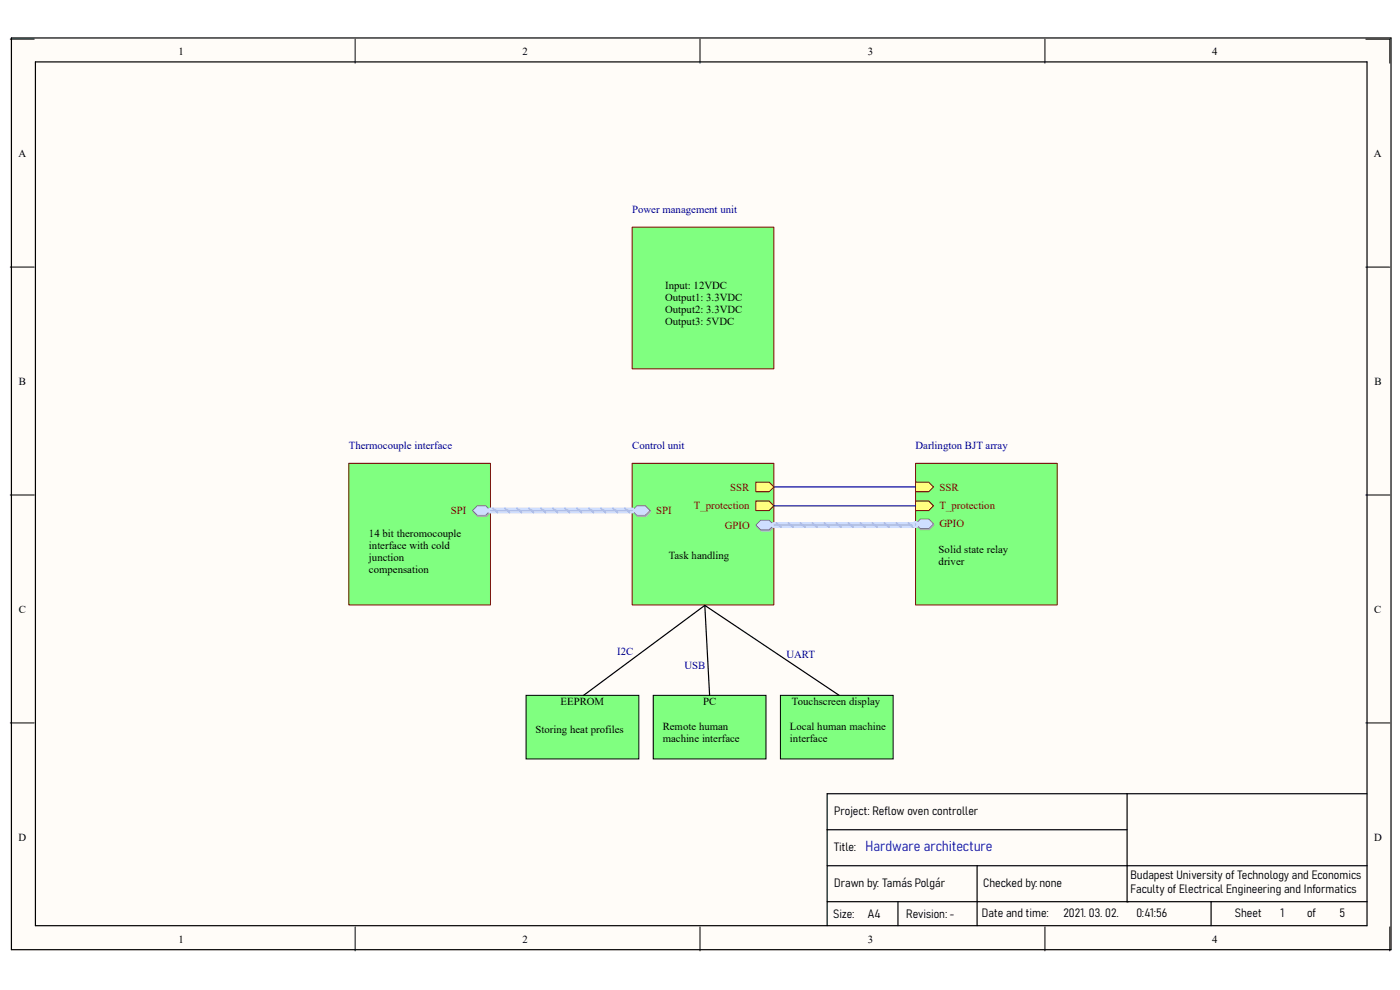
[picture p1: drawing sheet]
<svg xmlns="http://www.w3.org/2000/svg" width="297mm" height="210mm" viewBox="0 0 297 210" stroke-linecap="round" stroke-linejoin="round" font-family="sans-serif">
<g fill="#fffcf8">
<path d="M2.2 8.3h292.7v193.4h-292.7z" fill-rule="evenodd"/>
<path d="M7.3 13.4h282.5v183.2h-282.5z" fill-rule="evenodd"/>
</g>
<g fill="none" stroke="#000" stroke-width=".21">
<path d="M2.2 8.3h5.1M75.3 8.3v5.1M148.5 8.3v5.1M221.7 8.3v5.1M289.8 8.3h5.1v5.1M2.2 56.7h5.1M289.8 56.7h5.1M2.2 105h5.1M289.8 105h5.1M2.2 153.4h5.1M289.8 153.4h5.1M75.3 196.6v5.1"/>
<path d="M148.5 196.6v5.1M221.7 196.6v5.1M294.9 196.6v5.1"/>
</g>
<path d="M2.4 8.1h292.7v193.4h-292.7zM7.5 13.1h282.5v183.3h-282.5zM175.5 176h63.6M239.1 168.4v22.9M290 168.4h-114.5v28M175.5 191.3h114.5M175.5 183.7h114.5M190.5 191.3v5.1M207.3 183.7v12.7M256.9 191.3v5.1" fill="none" stroke="#000" stroke-width=".25"/>
<path d="M74 98.3h30.1v30h-30.1z" fill-rule="evenodd" fill="#80ff80"/>
<path d="M74 98.3h30.1v30h-30.1z" fill="none" stroke="#800000" stroke-width=".21"/>
<path d="M100.4 108.6l1-1.1h1.8l1 1.1-1 1h-1.8z" fill-rule="evenodd" fill="#bac0ca"/>
<path d="M100.4 108.6l1-1.1h1.8l1 1.1-1 1h-1.8z" fill="none" stroke="#a6acb6" stroke-width=".21"/>
<path d="M100.2 108.3l1.1-1h1.7l1.1 1-1.1 1h-1.7z" fill-rule="evenodd" fill="#d5e4ff"/>
<path d="M100.2 108.3l1.1-1h1.7l1.1 1-1.1 1h-1.7z" fill="none" stroke="#71809b" stroke-width=".21"/>
<path d="M134.1 98.3h30.1v30h-30.1z" fill-rule="evenodd" fill="#80ff80"/>
<path d="M134.1 98.3h30.1v30h-30.1z" fill="none" stroke="#800000" stroke-width=".21"/>
<path d="M134.2 108.6l1.1-1.1h1.7l1.1 1.1-1.1 1h-1.7z" fill-rule="evenodd" fill="#bac0ca"/>
<path d="M134.2 108.6l1.1-1.1h1.7l1.1 1.1-1.1 1h-1.7z" fill="none" stroke="#a6acb6" stroke-width=".21"/>
<path d="M134.1 108.3l1-1h1.8l1 1-1 1h-1.8z" fill-rule="evenodd" fill="#d5e4ff"/>
<path d="M134.1 108.3l1-1h1.8l1 1-1 1h-1.8z" fill="none" stroke="#71809b" stroke-width=".21"/>
<path d="M160.4 102.3h2.8l1 1-1 1h-2.8z" fill-rule="evenodd" fill="#ffff80"/>
<path d="M160.4 102.3h2.8l1 1-1 1h-2.8z" fill="none" stroke="#800000" stroke-width=".21"/>
<path d="M160.4 106.3h2.8l1 1-1 1h-2.8z" fill-rule="evenodd" fill="#ffff80"/>
<path d="M160.4 106.3h2.8l1 1-1 1h-2.8z" fill="none" stroke="#800000" stroke-width=".21"/>
<path d="M160.5 111.6l1-1h1.8l1 1-1 1h-1.8z" fill-rule="evenodd" fill="#bac0ca"/>
<path d="M160.5 111.6l1-1h1.8l1 1-1 1h-1.8z" fill="none" stroke="#a6acb6" stroke-width=".21"/>
<path d="M161.4 110.4h1.8l1 1-1 1h-1.8l-1-1z" fill-rule="evenodd" fill="#d5e4ff"/>
<path d="M161.4 110.4h1.8l1 1-1 1h-1.8l-1-1z" fill="none" stroke="#71809b" stroke-width=".21"/>
<path d="M194.2 98.3h30.1v30h-30.1z" fill-rule="evenodd" fill="#80ff80"/>
<path d="M194.2 98.3h30.1v30h-30.1z" fill="none" stroke="#800000" stroke-width=".21"/>
<path d="M194.2 102.3h2.8l1 1-1 1h-2.8z" fill-rule="evenodd" fill="#ffff80"/>
<path d="M194.2 102.3h2.8l1 1-1 1h-2.8z" fill="none" stroke="#800000" stroke-width=".21"/>
<path d="M194.2 106.3h2.8l1 1-1 1h-2.8z" fill-rule="evenodd" fill="#ffff80"/>
<path d="M194.2 106.3h2.8l1 1-1 1h-2.8z" fill="none" stroke="#800000" stroke-width=".21"/>
<path d="M195.4 110.4h1.8l1 1-1 1h-1.8l-1-1z" fill-rule="evenodd" fill="#bac0ca"/>
<path d="M195.4 110.4h1.8l1 1-1 1h-1.8l-1-1z" fill="none" stroke="#a6acb6" stroke-width=".21"/>
<path d="M195.3 110.1h1.7l1 1-1 1h-1.7l-1.1-1z" fill-rule="evenodd" fill="#d5e4ff"/>
<path d="M195.3 110.1h1.7l1 1-1 1h-1.7l-1.1-1z" fill="none" stroke="#71809b" stroke-width=".21"/>
<path d="M134.1 48.2h30.1v30h-30.1z" fill-rule="evenodd" fill="#80ff80"/>
<path d="M134.1 48.2h30.1v30h-30.1z" fill="none" stroke="#800000" stroke-width=".21"/>
<path d="M111.6 147.5h23.9v13.5h-23.9z" fill-rule="evenodd" fill="#80ff80"/>
<path d="M111.6 147.5h23.9v13.5h-23.9z" fill="none" stroke="#000" stroke-width=".21"/>
<path d="M138.6 147.5h23.9v13.5h-23.9z" fill-rule="evenodd" fill="#80ff80"/>
<path d="M138.6 147.5h23.9v13.5h-23.9z" fill="none" stroke="#000" stroke-width=".21"/>
<path d="M165.6 147.5h23.9v13.5h-23.9z" fill-rule="evenodd" fill="#80ff80"/>
<path d="M165.6 147.5h23.9v13.5h-23.9z" fill="none" stroke="#000" stroke-width=".21"/>
<path d="M149.5 128.4l-25.7 19.1M149.5 128.4l1 19.1M149.5 128.4l28.5 19.1" fill="none" stroke="#000" stroke-width=".25"/>
<path d="M164.2 107.3h30M164.2 103.3h30" fill="none" stroke="#000080" stroke-width=".25"/>
<path d="M104.1 108.3h30M194.2 111.1v.3h-30" fill="none" stroke="#cbdaff" stroke-width="1.3"/>
<g fill="none" stroke="#adbce7" stroke-width=".38">
<path d="M104.6 107.9l1 .8M107.1 107.9l1 .8M109.7 107.9l1 .8M112.2 107.9l1 .8M114.7 107.9l1.1 .8M117.3 107.9l1 .8M119.8 107.9l1.1 .8M122.4 107.9l1 .8M124.9 107.9l1 .8M127.5 107.9l1 .8M130 107.9l1 .8M132.6 107.9l1 .8"/>
<path d="M164.7 110.9l1 .9M167.2 110.9l1 .9M169.8 110.9l1 .9M172.3 110.9l1 .9M174.9 110.9l1 .9M177.4 110.9l1 .9M180 110.9l1 .9M182.5 110.9l1 .9M185 110.9l1.1 .9M187.6 110.9l1 .9M190.1 110.9l1.1 .9M192.7 110.9l1 .9"/>
</g>
<path d="M104.1 108.3h30M194.2 111.1v.3h-30" fill="none" stroke="#adbce7" stroke-width=".25"/>
<text font-size="3" fill="#00f" x="183.6" y="180.5">Hardware architecture</text>
<g font-size="2.5">
<text x="177" y="172.9">Project: Reflow oven controller</text>
<text x="177" y="180.6">Title:</text>
<text x="177" y="188.2">Drawn by: Tamás Polgár</text>
<text x="208.6" y="188.2">Checked by:none</text>
<text x="239.9" y="186.4">Budapest University of Technology and Economics</text>
<text x="239.9" y="189.5">Faculty of Electrical Engineering and Informatics</text>
<text x="176.7" y="194.8">Size:</text>
<text x="184.1" y="194.8">A4</text>
<text x="192.3" y="194.8">Revision: -</text>
<text x="208.3" y="194.6">Date and time:</text>
<text x="225.6" y="194.6">2021. 03. 02.</text>
<text x="241.1" y="194.6">0:41:56</text>
<text x="262" y="194.6">Sheet</text>
<text x="271.7" y="194.6">1</text>
<text x="277.3" y="194.6">of</text>
<text x="284.1" y="194.6">5</text>
</g>
<g font-size="2.3">
<text x="37.9" y="11.6">1</text>
<text x="110.9" y="11.6">2</text>
<text x="184.1" y="11.6">3</text>
<text x="257.2" y="11.6">4</text>
<text x="3.9" y="33.2">A</text>
<text x="291.5" y="33.2">A</text>
<text x="141.1" y="61.3">Input: 12VDC</text>
<text x="141.1" y="63.8">Output1: 3.3VDC</text>
<text x="141.1" y="66.3">Output2: 3.3VDC</text>
<text x="141.1" y="68.9">Output3: 5VDC</text>
<text x="4" y="81.6">B</text>
<text x="291.6" y="81.6">B</text>
<text x="78.3" y="113.9">14 bit theromocouple</text>
<text x="78.3" y="116.5">interface with cold</text>
<text x="78.3" y="119">junction</text>
<text x="141.9" y="118.5">Task handling</text>
<text x="199.1" y="117.2">Solid state relay</text>
<text x="199.1" y="119.8">driver</text>
<text x="78.3" y="121.5">compensation</text>
<text x="4" y="130">C</text>
<text x="291.5" y="130">C</text>
<text x="118.9" y="149.6">EEPROM</text>
<text x="149.2" y="149.6">PC</text>
<text x="168" y="149.6">Touchscreen display</text>
<text x="113.6" y="155.4">Storing heat profiles</text>
<text x="140.6" y="154.9">Remote human</text>
<text x="167.6" y="154.9">Local human machine</text>
<text x="140.6" y="157.4">machine interface</text>
<text x="167.6" y="157.4">interface</text>
<text x="3.9" y="178.3">D</text>
<text x="291.5" y="178.3">D</text>
<text x="37.9" y="199.9">1</text>
<text x="110.9" y="199.9">2</text>
<text x="184.1" y="199.9">3</text>
<text x="257.2" y="199.9">4</text>
</g>
<g font-size="2.3" fill="#000080">
<text x="134.1" y="45.1">Power management unit</text>
<text x="74" y="95.2">Thermocouple interface</text>
<text x="134.1" y="95.2">Control unit</text>
<text x="194.2" y="95.2">Darlington BJT array</text>
<text x="130.9" y="138.9">I2C</text>
<text x="145.2" y="141.9">USB</text>
<text x="166.8" y="139.6">UART</text>
</g>
<g font-size="2.3" fill="#800000">
<text x="154.9" y="104.1">SSR</text>
<text x="199.3" y="104.1">SSR</text>
<text x="95.7" y="109.1">SPI</text>
<text x="139.2" y="109.1">SPI</text>
<text x="147.2" y="108.1">T_protection</text>
<text x="153.8" y="112.1">GPIO</text>
<text x="199.3" y="108.1">T_protection</text>
<text x="199.3" y="111.9">GPIO</text>
</g>
</svg>
